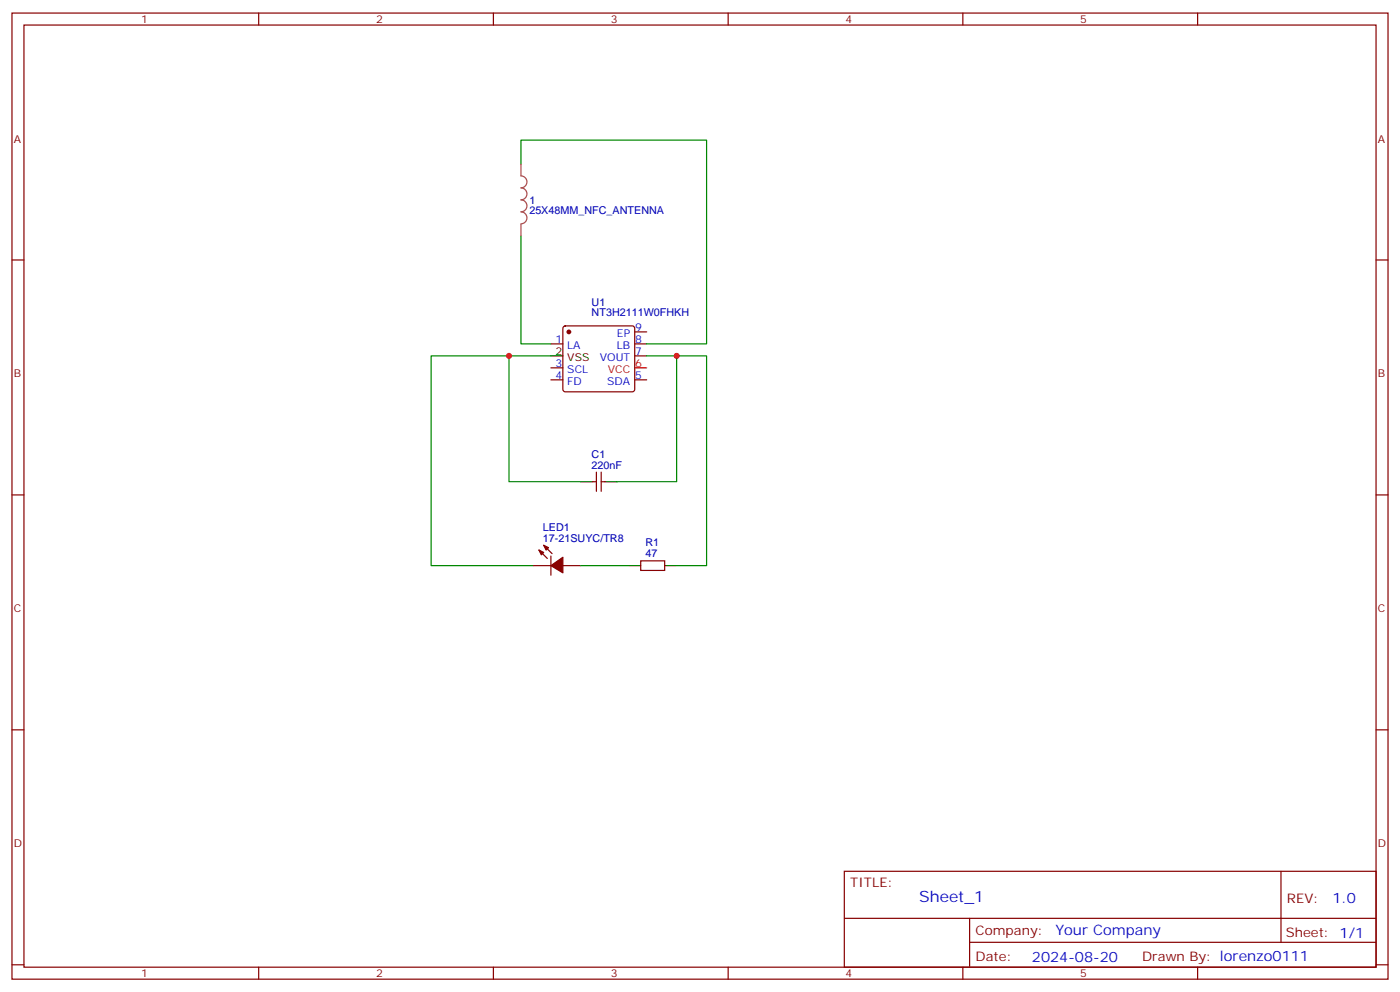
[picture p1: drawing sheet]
<svg xmlns="http://www.w3.org/2000/svg" width="412mm" height="292mm" viewBox="0 0 412 292" stroke-linecap="round" stroke-linejoin="round" font-family="sans-serif">
<g fill="none" stroke="#870000" stroke-width=".35">
<path d="M3.5 3.8h405.4v284.4h-405.4zM7.1 7.4h398.2v277.3h-398.2zM76.2 3.8v3.6M145.3 3.8v3.6M214.5 3.8v3.6M283.6 3.8v3.6M352.8 3.8v3.6M3.5 76.5h3.6M405.3 76.5h3.6M166 96.1l.5-.2h19.8l.5 .2 .2 .5v18l-.3 .5-.4 .2h-19.8l-.5-.2-.2-.5v-18zM187 97.7h3.5M162.3 101.2h3.5"/>
<path d="M162.3 111.8h3.5M162.3 108.3h3.5M187 101.2h3.5M187 104.7h3.5M187 111.8h3.5M175.7 139v5.6M177.1 139v5.6M3.5 145.7h3.6M174.6 141.8h1.1M177.1 141.8h1.1M405.3 145.7h3.6M157 166.5h5.3"/>
<path d="M158.7 161.9l2.5 2.5M160.2 160.5l2.4 2.4M162.3 163.7v5.6M165.8 166.5h5.3M188.7 165.1h7.1v2.8h-7.1zM3.5 214.8h3.6M405.3 214.8h3.6M248.7 256.4h156.6v28.3h-156.6zM377.3 256.5v20.8M248.7 270.3h156.5M285.6 277.3h119.6M285.6 270.3v14.1"/>
<path d="M3.5 284h3.6M76.2 284.7v3.5M145.3 284.7v3.5M214.5 284.7v3.5M283.6 284.7v3.5M352.8 284.7v3.5M405.3 284h3.6"/>
</g>
<path d="M187 108.3h3.5" fill="none" stroke="#f00" stroke-width=".35"/>
<path d="M162.3 104.7h3.5M171.1 141.8h3.5M178.2 141.8h3.5M185.2 166.5h3.5M195.8 166.5h3.5" fill="none" stroke="#000" stroke-width=".35"/>
<g fill="#870000" stroke="#870000" stroke-width=".35">
<path d="M158.7 161.9l1.5 .7-.7 .7z"/>
<path d="M160.2 160.5l1.4 .7-.7 .7z"/>
<path d="M162.3 166.5l3.5-2.5v4.6z"/>
<circle cx="167.6" cy="97.7" r=".53"/>
</g>
<path d="M153.5 48.3v3.5a1.76 1.76 0 0 1 1.7 1.7 1.76 1.76 0 0 1-1.7 1.8 1.76 1.76 0 0 1 1.7 1.8 1.76 1.76 0 0 1-1.7 1.7 1.76 1.76 0 0 1 1.7 1.8 1.76 1.76 0 0 1-1.7 1.7 1.76 1.76 0 0 1 1.7 1.8 1.76 1.76 0 0 1-1.7 1.8M153.5 66v3.5" fill="none" stroke="#a64a4a" stroke-width=".35"/>
<path d="M153.5 48.3v-7.1h54.6v60h-17.6M153.5 69.5v31.7h8.8M149.9 104.7v37.1h21.2M162.3 104.7h-35.3v61.8h30M190.5 104.7h17.6v61.8h-8.8M199.3 104.7v37.1h-17.6M171.1 166.5h14.1" fill="none" stroke="#008700" stroke-width=".35"/>
<g fill="#c00">
<circle cx="199.3" cy="104.7" r=".88"/>
<circle cx="149.9" cy="104.7" r=".88"/>
</g>
<text font-size="4.6" fill="#00f" x="270.8" y="265.5">Sheet_1</text>
<g font-size="4.2" fill="#00f">
<text x="392.5" y="265.7">1.0</text>
<text x="310.9" y="275.3">Your Company</text>
<text x="304" y="283.1">2024-08-20</text>
</g>
<g font-size="3.9" fill="#800">
<text x="250.5" y="261">TITLE:</text>
<text x="379.1" y="265.7">REV:</text>
<text x="287.4" y="275.2">Company:</text>
<text x="378.7" y="275.8">Sheet: 1/1</text>
<text x="287.4" y="282.9">Date:</text>
<text x="336.4" y="283">Drawn By: lorenzo0111</text>
</g>
<g font-size="3.2" fill="#800">
<text x="41.6" y="6.8">1</text>
<text x="110.8" y="6.8">2</text>
<text x="179.9" y="6.8">3</text>
<text x="249.1" y="6.8">4</text>
<text x="318.2" y="6.8">5</text>
<text x="4.1" y="41.9">A</text>
<text x="405.9" y="41.9">A</text>
<text x="4.1" y="111.1">B</text>
<text x="405.9" y="111.1">B</text>
<text x="4.1" y="180.2">C</text>
<text x="405.9" y="180.2">C</text>
<text x="4.1" y="249.4">D</text>
<text x="405.9" y="249.4">D</text>
<text x="41.6" y="287.7">1</text>
<text x="110.8" y="287.7">2</text>
<text x="179.9" y="287.7">3</text>
<text x="249.1" y="287.7">4</text>
<text x="318.2" y="287.7">5</text>
</g>
<g font-size="3.2" fill="#000080">
<text x="155.9" y="59.9">1</text>
<text x="155.9" y="63.1">25X48MM_NFC_ANTENNA</text>
<text x="174.3" y="89.9">U1</text>
<text x="174.3" y="93.1">NT3H2111W0FHKH</text>
<text x="174.3" y="137.9">220nF</text>
<text x="174.3" y="134.7">C1</text>
<text x="159.9" y="159.4">17-21SUYC/TR8</text>
<text x="159.9" y="156.2">LED1</text>
<text x="190.2" y="160.8">R1</text>
<text x="190.2" y="164">47</text>
</g>
<g font-size="3.2" fill="#00f">
<text x="163.6" y="100.9">1</text>
<text x="181.7" y="99.1">EP</text>
<text x="187.1" y="97.3">9</text>
<text x="187.1" y="100.9">8</text>
<text x="163.6" y="107.9">3</text>
<text x="167.1" y="102.6">LA</text>
<text x="176.7" y="106.2">VOUT</text>
<text x="181.7" y="102.6">LB</text>
<text x="187.1" y="104.4">7</text>
<text x="163.6" y="111.4">4</text>
<text x="167.1" y="113.2">FD</text>
<text x="167.1" y="109.7">SCL</text>
<text x="178.9" y="113.2">SDA</text>
<text x="187.1" y="111.4">5</text>
</g>
<g font-size="3.2">
<text x="163.6" y="104.4">2</text>
<text x="167.1" y="106.2">VSS</text>
</g>
<g font-size="3.2" fill="#f00">
<text x="187.1" y="107.9">6</text>
<text x="179.1" y="109.7">VCC</text>
</g>
</svg>
